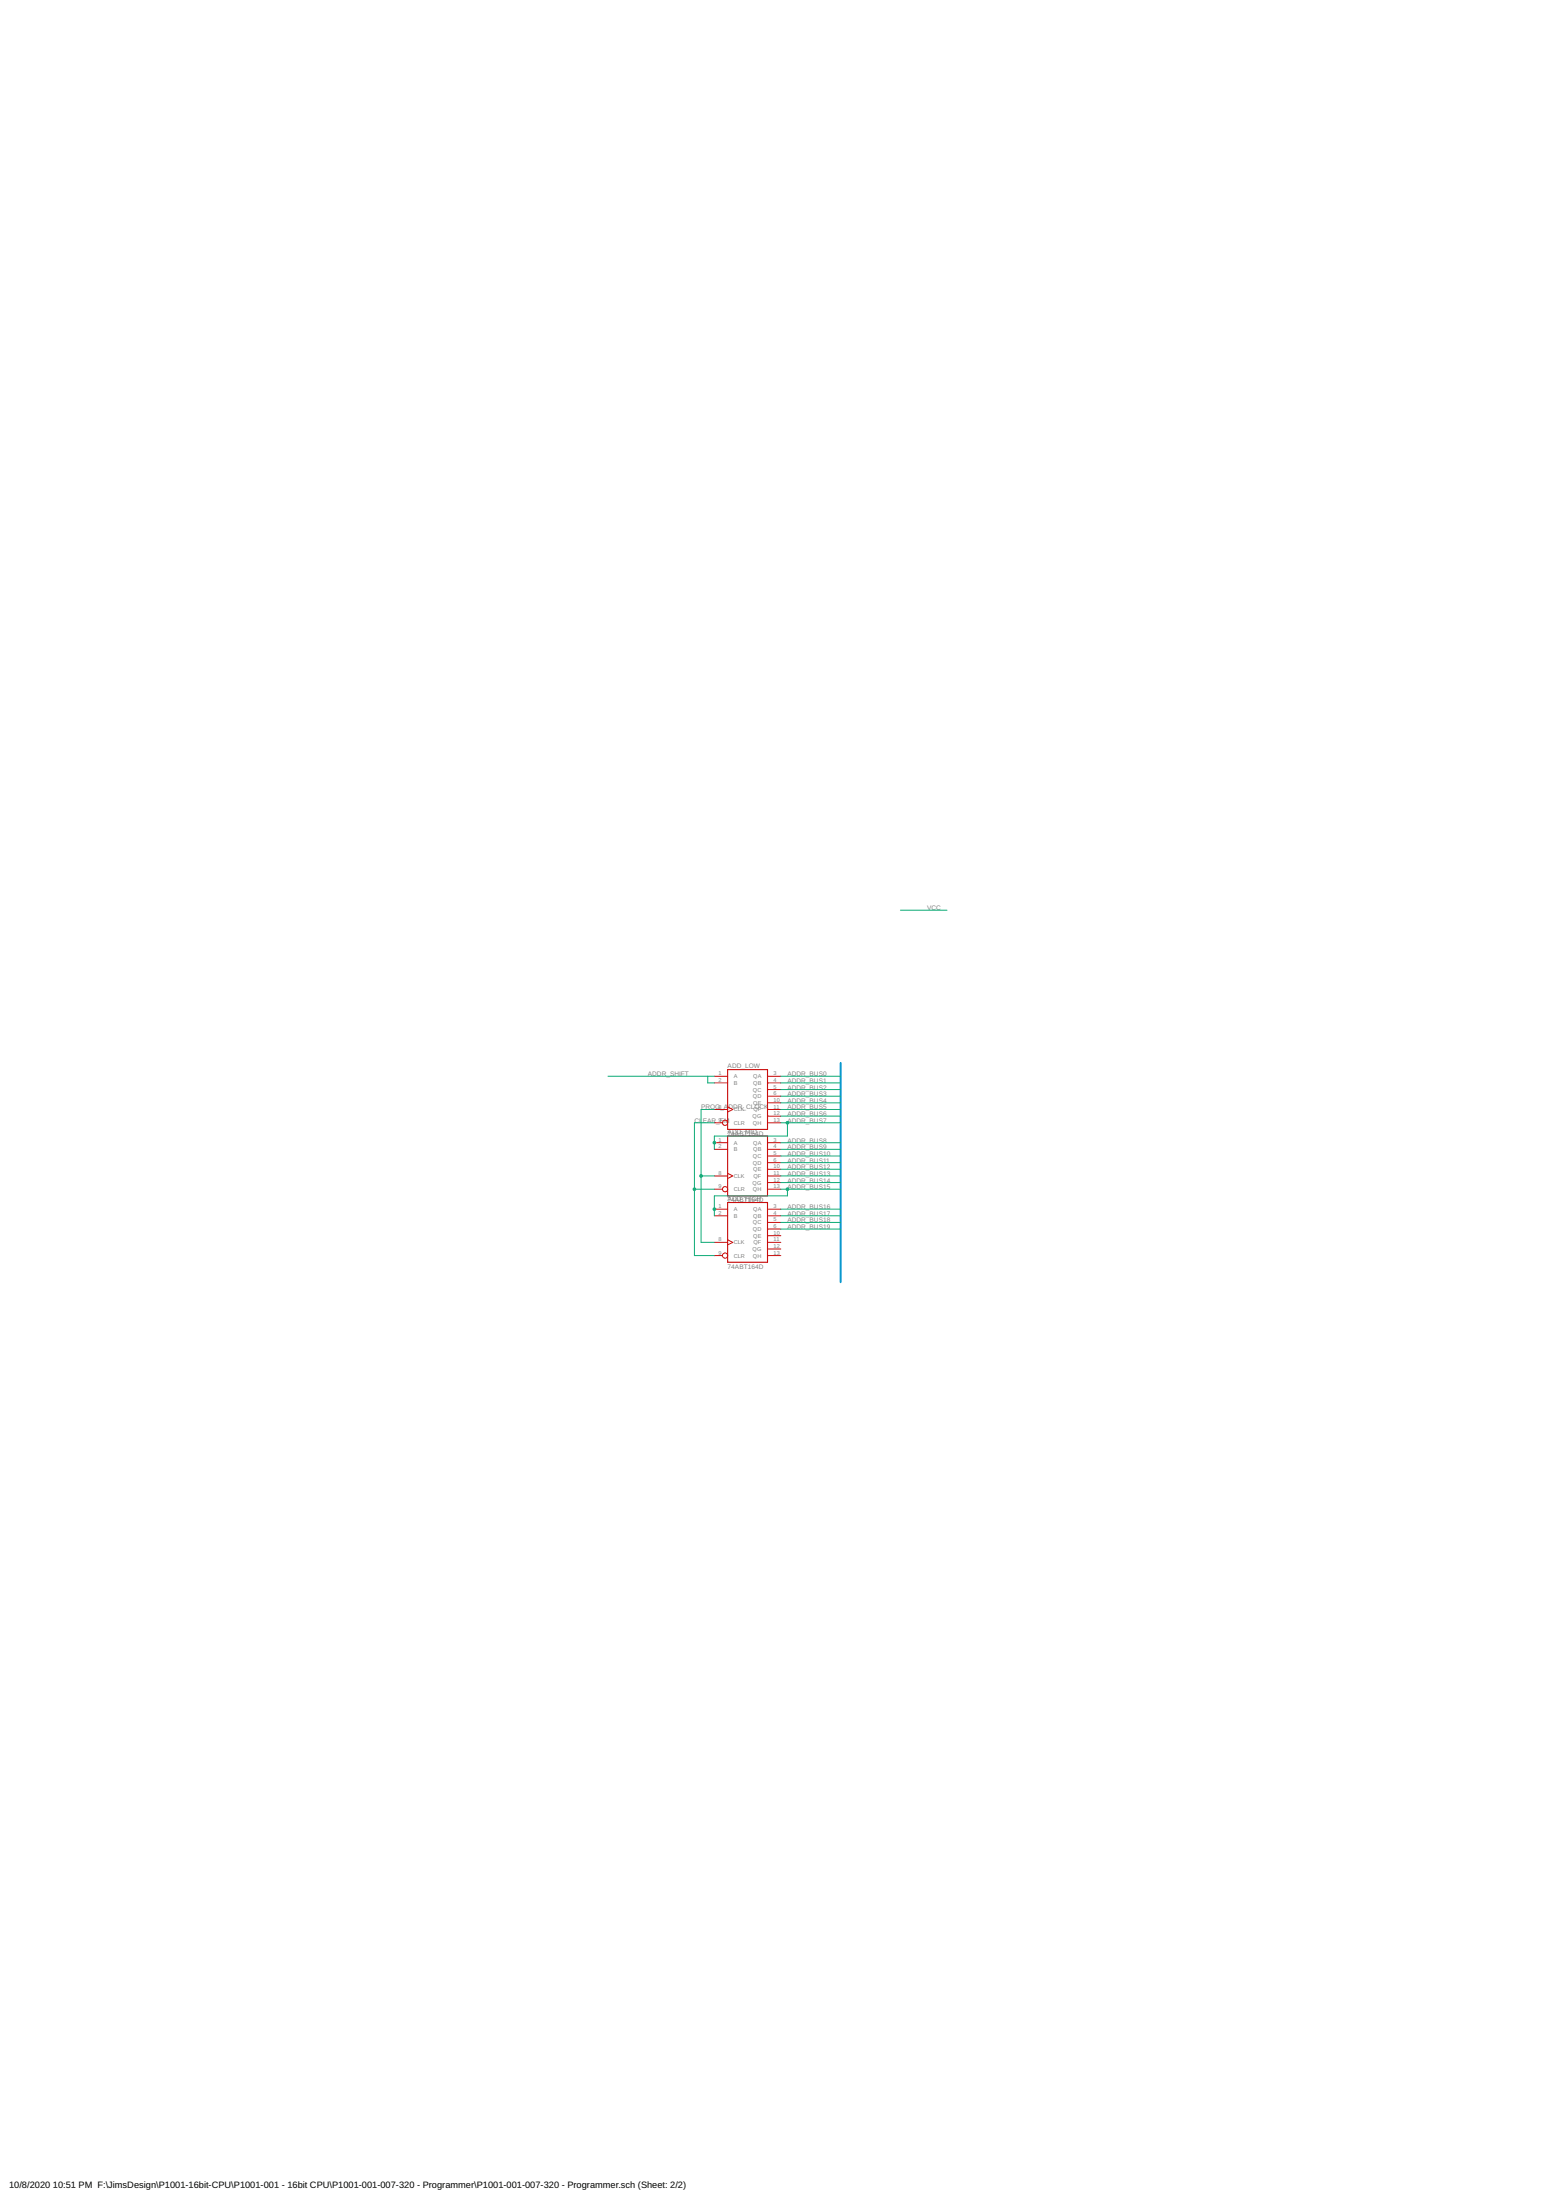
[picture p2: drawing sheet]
<svg xmlns="http://www.w3.org/2000/svg" width="594mm" height="841mm" viewBox="0 0 594 841" stroke-linecap="round" stroke-linejoin="round" font-family="sans-serif">
<path d="M278 408.9h15.2v22.9h-15.2zM278 434.3h15.2v22.9h-15.2zM278 459.7h15.2v22.8h-15.2z" fill="none" stroke="#c90d0c" stroke-width=".42"/>
<g fill="none" stroke="#c90d0c" stroke-width=".38">
<path d="M272.9 411.4h5.1M272.9 414h5.1M293.2 411.4h5.1M293.2 414h5.1M293.2 416.5h5.1M293.2 419.1h5.1M272.9 424.1h5.1M272.9 429.2h3.1M272.9 436.8h5.1M272.9 439.4h5.1M278 423.1l2 1-2 1M293.2 424.1h5.1"/>
<path d="M293.2 429.2h5.1M293.2 421.6h5.1M293.2 426.7h5.1M293.2 436.8h5.1M293.2 439.4h5.1M272.9 449.5h5.1M272.9 454.6h3.1M278 448.5l2 1-2 1M293.2 441.9h5.1M293.2 444.5h5.1M293.2 449.5h5.1M293.2 454.6h5.1"/>
<path d="M293.2 447h5.1M293.2 452.1h5.1M272.9 462.2h5.1M272.9 464.8h5.1M272.9 474.9h5.1M272.9 480h3.1M278 473.9l2 1-2 1M293.2 462.2h5.1M293.2 464.8h5.1M293.2 467.3h5.1M293.2 469.9h5.1M293.2 474.9h5.1"/>
<path d="M293.2 480h5.1M293.2 472.4h5.1M293.2 477.5h5.1"/>
<circle cx="277" cy="429.2" r=".99"/>
<circle cx="277" cy="454.6" r=".99"/>
<circle cx="277" cy="480" r=".99"/>
</g>
<path d="M321.2 406.4v83.8" fill="none" stroke="#0696d7" stroke-width=".76"/>
<g fill="none" stroke="#0dab76" stroke-width=".38">
<path d="M344 348h17.8M232.3 411.4h40.6M270.4 411.4v2.6h2.5M298.3 411.4h22.9M298.3 414h22.9M298.3 419.1h22.9M298.3 416.5h22.9M272.9 424.1h-5.1v50.8h5.1M272.9 429.2h-7.6v50.8h7.6M298.3 424.1h22.9M298.3 429.2h22.9M298.3 439.4h22.9"/>
<path d="M298.3 436.8h22.9M298.3 426.7h22.9M298.3 421.6h22.9M300.8 429.2v5.1h-27.9v5.1M265.3 454.6h7.6M267.8 449.5h5.1M298.3 449.5h22.9M298.3 454.6h22.9M298.3 452.1h22.9M298.3 447h22.9M298.3 444.5h22.9M298.3 441.9h22.9"/>
<path d="M300.8 454.6v2.6h-27.9v7.6M298.3 469.9h22.9M298.3 467.3h22.9M298.3 464.8h22.9M298.3 462.2h22.9"/>
</g>
<g fill="#0dab76" stroke="#0dab76" stroke-width=".38">
<circle cx="267.8" cy="449.5" r=".51"/>
<circle cx="265.3" cy="454.6" r=".51"/>
<circle cx="300.8" cy="454.6" r=".51"/>
<circle cx="272.9" cy="462.2" r=".51"/>
<circle cx="300.8" cy="429.2" r=".51"/>
<circle cx="272.9" cy="436.8" r=".51"/>
</g>
<g font-size="3.5">
<text x="3.5" y="836.5">10/8/2020</text>
<text x="20.2" y="836.5">10:51 PM F:\JimsDesign\P1001-16bit-CPU\P1001-001 - 16bit CPU\P1001-001-007-320 - Programmer\P1001-001-007-320 - Programmer.sch (Sheet: 2/2)</text>
</g>
<g font-size="2.5" fill="#808080">
<text x="354.2" y="348">VCC</text>
<text x="247.5" y="411.4">ADDR_SHIFT</text>
<text x="278" y="408.3">ADD_LOW</text>
<text x="300.8" y="414">ADDR_BUS1</text>
<text x="300.8" y="411.4">ADDR_BUS0</text>
<text x="300.8" y="419.1">ADDR_BUS3</text>
<text x="300.8" y="416.5">ADDR_BUS2</text>
<text x="267.8" y="424.1">PROG_A</text>
<text x="278.3" y="424.1">DDR_CLOCK</text>
<text x="300.8" y="424.1">ADDR_BUS5</text>
<text x="300.8" y="421.6">ADDR_BUS4</text>
<text x="265.3" y="429.2">CL</text>
<text x="268.5" y="429.2">EAR_EM</text>
<text x="300.8" y="429.2">ADDR_BUS7</text>
<text x="300.8" y="426.7">ADDR_BUS6</text>
<text x="278" y="434.3">74ABT164D</text>
<text x="278" y="433.7">ADD_MID</text>
<text x="300.8" y="436.8">ADDR_BUS8</text>
<text x="300.8" y="441.9">ADDR_BUS10</text>
<text x="300.8" y="439.4">ADDR_BUS9</text>
<text x="300.8" y="449.5">ADDR_BUS13</text>
<text x="300.8" y="447">ADDR_BUS12</text>
<text x="300.8" y="444.5">ADDR_BUS11</text>
<text x="300.8" y="454.6">ADDR_BUS15</text>
<text x="300.8" y="452.1">ADDR_BUS14</text>
<text x="278" y="459.7">74ABT164D</text>
<text x="278" y="459.1">ADD_HIGH</text>
<text x="300.8" y="467.3">ADDR_BUS18</text>
<text x="300.8" y="464.8">ADDR_BUS17</text>
<text x="300.8" y="462.2">ADDR_BUS16</text>
<text x="300.8" y="469.8">ADDR_BUS19</text>
<text x="278" y="485.1">74ABT164D</text>
</g>
<g font-size="2.1" fill="#808080">
<text x="274.5" y="411.1">1</text>
<text x="274.5" y="413.6">2</text>
<text x="280.3" y="412.2">A</text>
<text x="287.8" y="412.2">QA</text>
<text x="295.6" y="411.1">3</text>
<text x="295.6" y="413.6">4</text>
<text x="280.3" y="414.7">B</text>
<text x="287.7" y="417.3">QC</text>
<text x="287.7" y="419.8">QD</text>
<text x="287.8" y="414.7">QB</text>
<text x="295.6" y="416.2">5</text>
<text x="295.6" y="418.7">6</text>
<text x="274.5" y="423.8">8</text>
<text x="280.3" y="424.9">CLK</text>
<text x="287.8" y="422.4">QE</text>
<text x="287.9" y="424.9">QF</text>
<text x="295.6" y="421.2">10</text>
<text x="295.6" y="423.8">11</text>
<text x="274.5" y="428.9">9</text>
<text x="280.3" y="430">CLR</text>
<text x="287.5" y="427.4">QG</text>
<text x="287.7" y="430">QH</text>
<text x="295.6" y="426.3">12</text>
<text x="295.6" y="428.9">13</text>
<text x="274.5" y="436.5">1</text>
<text x="280.3" y="437.6">A</text>
<text x="287.8" y="437.6">QA</text>
<text x="295.6" y="436.5">3</text>
<text x="274.5" y="439">2</text>
<text x="280.3" y="440.1">B</text>
<text x="287.7" y="442.7">QC</text>
<text x="287.8" y="440.1">QB</text>
<text x="295.6" y="439">4</text>
<text x="295.6" y="441.6">5</text>
<text x="274.5" y="449.2">8</text>
<text x="287.7" y="445.2">QD</text>
<text x="287.8" y="447.8">QE</text>
<text x="295.6" y="444.1">6</text>
<text x="295.6" y="446.6">10</text>
<text x="295.6" y="449.2">11</text>
<text x="274.5" y="454.3">9</text>
<text x="280.3" y="450.3">CLK</text>
<text x="280.3" y="455.4">CLR</text>
<text x="287.5" y="452.8">QG</text>
<text x="287.7" y="455.4">QH</text>
<text x="287.9" y="450.3">QF</text>
<text x="295.6" y="451.7">12</text>
<text x="295.6" y="454.3">13</text>
<text x="274.5" y="461.9">1</text>
<text x="295.6" y="461.9">3</text>
<text x="274.5" y="464.4">2</text>
<text x="280.3" y="463">A</text>
<text x="280.3" y="465.5">B</text>
<text x="287.8" y="463">QA</text>
<text x="287.8" y="465.5">QB</text>
<text x="295.6" y="464.4">4</text>
<text x="295.6" y="467">5</text>
<text x="287.7" y="468.1">QC</text>
<text x="287.7" y="470.6">QD</text>
<text x="287.8" y="473.2">QE</text>
<text x="295.6" y="469.5">6</text>
<text x="295.6" y="472">10</text>
<text x="274.5" y="474.6">8</text>
<text x="274.5" y="479.7">9</text>
<text x="280.3" y="475.7">CLK</text>
<text x="287.5" y="478.2">QG</text>
<text x="287.9" y="475.7">QF</text>
<text x="295.6" y="474.6">11</text>
<text x="295.6" y="477.1">12</text>
<text x="295.6" y="479.7">13</text>
<text x="280.3" y="480.8">CLR</text>
<text x="287.7" y="480.8">QH</text>
</g>
</svg>
